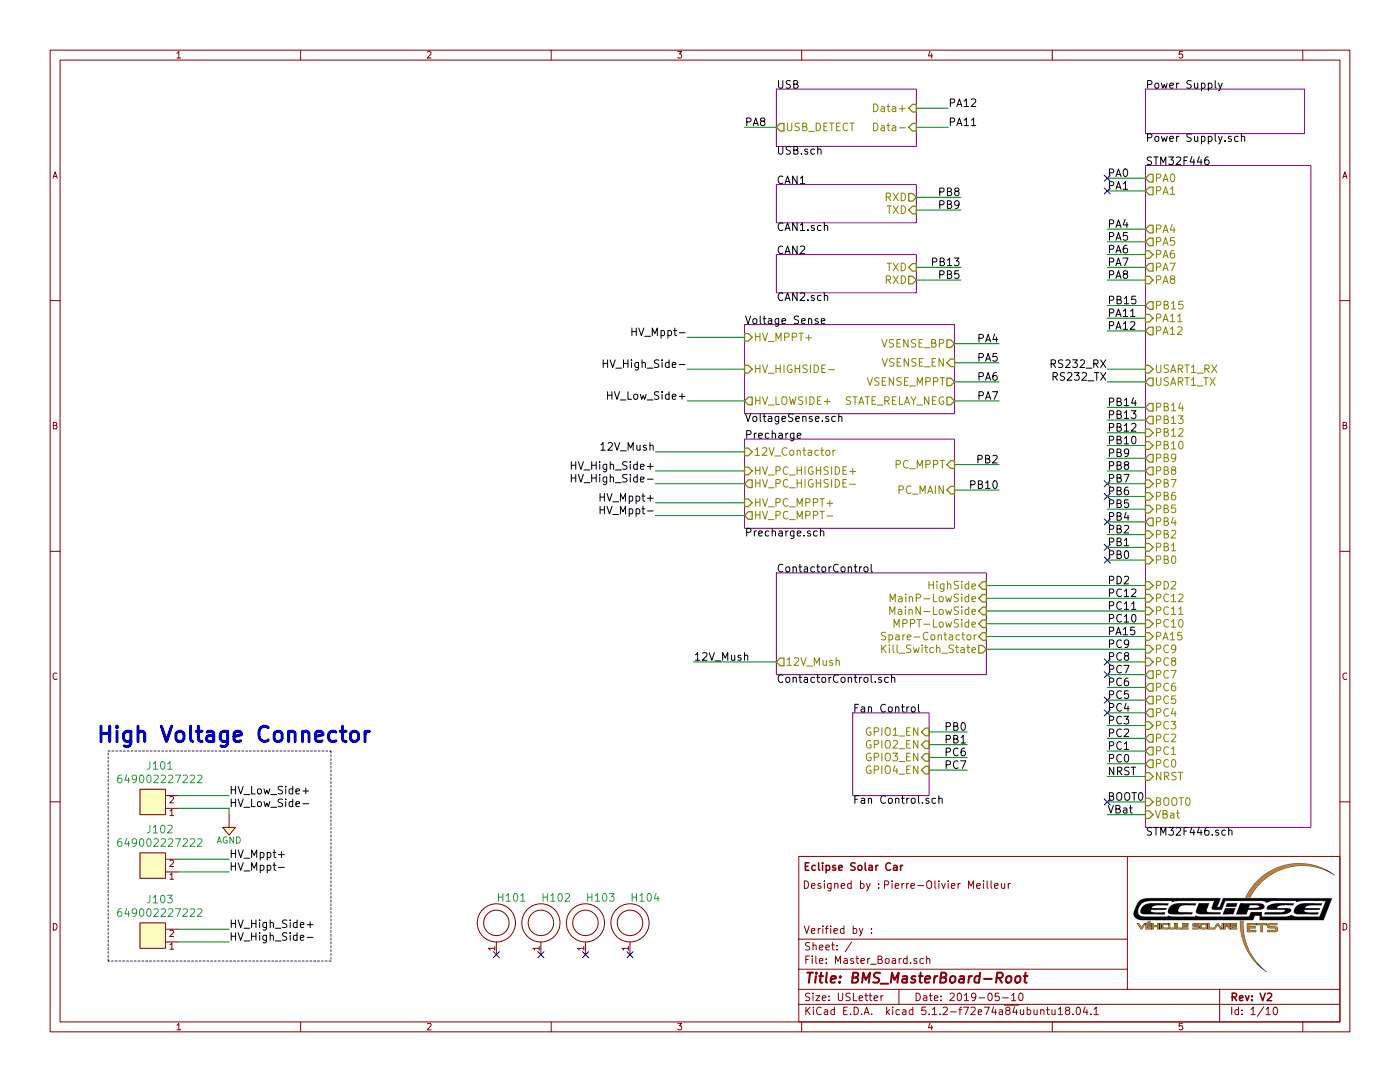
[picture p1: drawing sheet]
EESchema Schematic File Version 4
LIBS:Master_Board-cache
EELAYER 30 0
EELAYER END
$Descr USLetter 11000 8500
encoding utf-8
Sheet 1 10
Title "BMS_MasterBoard-Root"
Date "2019-05-10"
Rev "V2"
Comp "Eclipse Solar Car"
Comment1 "Pierre-Olivier Meilleur"
Comment2 ""
Comment3 ""
Comment4 ""
$EndDescr
$Sheet
S 9000 1300 1300 5200
U 58F25814
F0 "STM32F446" 60
F1 "STM32F446.sch" 60
F2 "PA4" O L 9000 1800 60 
F3 "PA0" O L 9000 1400 60 
F4 "PA1" O L 9000 1500 60 
F5 "VBat" I L 9000 6400 60 
F6 "PC0" O L 9000 6000 60 
F7 "PC1" O L 9000 5900 60 
F8 "PC2" O L 9000 5800 60 
F9 "PC3" I L 9000 5700 60 
F10 "PC4" O L 9000 5600 60 
F11 "PC5" O L 9000 5500 60 
F12 "PB0" I L 9000 4400 60 
F13 "PB1" I L 9000 4300 60 
F14 "PB2" I L 9000 4200 60 
F15 "PB10" I L 9000 3500 60 
F16 "PB12" I L 9000 3400 60 
F17 "PB13" O L 9000 3300 60 
F18 "PB14" O L 9000 3200 60 
F19 "PB15" O L 9000 2400 60 
F20 "PC6" O L 9000 5400 60 
F21 "PC7" O L 9000 5300 60 
F22 "PC8" I L 9000 5200 60 
F23 "PC9" I L 9000 5100 60 
F24 "PA8" I L 9000 2200 60 
F25 "PA11" I L 9000 2500 60 
F26 "PA12" O L 9000 2600 60 
F27 "PA15" I L 9000 5000 60 
F28 "PC10" I L 9000 4900 60 
F29 "PC11" I L 9000 4800 60 
F30 "PC12" I L 9000 4700 60 
F31 "PD2" I L 9000 4600 60 
F32 "PB4" O L 9000 4100 60 
F33 "PB5" I L 9000 4000 60 
F34 "PB6" I L 9000 3900 60 
F35 "PB7" I L 9000 3800 60 
F36 "BOOT0" I L 9000 6300 60 
F37 "PB8" O L 9000 3700 60 
F38 "PB9" O L 9000 3600 60 
F39 "PA5" O L 9000 1900 60 
F40 "PA6" I L 9000 2000 60 
F41 "PA7" O L 9000 2100 60 
F42 "NRST" I L 9000 6100 60 
F43 "USART1_RX" I L 9000 2900 60 
F44 "USART1_TX" O L 9000 3000 60 
$EndSheet
$Sheet
S 9000 700  1250 350 
U 58F590C0
F0 "Power Supply" 60
F1 "Power Supply.sch" 60
$EndSheet
$Sheet
S 6100 1450 1100 300 
U 58F7D3A7
F0 "CAN1" 60
F1 "CAN1.sch" 60
F2 "TXD" I R 7200 1650 60 
F3 "RXD" O R 7200 1550 60 
$EndSheet
Text Label 8700 1400 0    60   ~ 0
PA0
Text Label 8700 1500 0    60   ~ 0
PA1
Text Label 8700 1800 0    60   ~ 0
PA4
Text Label 8700 1900 0    60   ~ 0
PA5
Text Label 8700 2000 0    60   ~ 0
PA6
Text Label 8700 2100 0    60   ~ 0
PA7
Text Label 8700 2200 0    60   ~ 0
PA8
Text Label 8700 2500 0    60   ~ 0
PA11
Text Label 8700 2600 0    60   ~ 0
PA12
Text Label 8700 5000 0    60   ~ 0
PA15
Text Label 8700 2400 0    60   ~ 0
PB15
Text Label 8700 3200 0    60   ~ 0
PB14
Text Label 8700 3300 0    60   ~ 0
PB13
Text Label 8700 3400 0    60   ~ 0
PB12
Text Label 8700 3500 0    60   ~ 0
PB10
Text Label 8700 3600 0    60   ~ 0
PB9
Text Label 8700 3700 0    60   ~ 0
PB8
Text Label 8700 3800 0    60   ~ 0
PB7
Text Label 8700 3900 0    60   ~ 0
PB6
Text Label 8700 4000 0    60   ~ 0
PB5
Text Label 8700 4100 0    60   ~ 0
PB4
Text Label 8700 4200 0    60   ~ 0
PB2
Text Label 8700 4300 0    60   ~ 0
PB1
Text Label 8700 4400 0    60   ~ 0
PB0
Text Label 8700 4700 0    60   ~ 0
PC12
Text Label 8700 4800 0    60   ~ 0
PC11
Text Label 8700 4900 0    60   ~ 0
PC10
Text Label 8700 5100 0    60   ~ 0
PC9
Text Label 8700 5200 0    60   ~ 0
PC8
Text Label 8700 5300 0    60   ~ 0
PC7
Text Label 8700 5400 0    60   ~ 0
PC6
Text Label 8700 5500 0    60   ~ 0
PC5
Text Label 8700 5600 0    60   ~ 0
PC4
Text Label 8700 5700 0    60   ~ 0
PC3
Text Label 8700 5800 0    60   ~ 0
PC2
Text Label 8700 5900 0    60   ~ 0
PC1
Text Label 8700 6000 0    60   ~ 0
PC0
Text Label 8700 4600 0    60   ~ 0
PD2
Text Label 8700 6300 0    60   ~ 0
BOOT0
Text Label 8700 6400 0    60   ~ 0
VBat
Text Label 8700 6100 0    60   ~ 0
NRST
$Sheet
S 6100 2000 1100 300 
U 593E754B
F0 "CAN2" 60
F1 "CAN2.sch" 60
F2 "TXD" I R 7200 2100 60 
F3 "RXD" O R 7200 2200 60 
$EndSheet
$Sheet
S 6100 4500 1650 800 
U 59412458
F0 "ContactorControl" 60
F1 "ContactorControl.sch" 60
F2 "HighSide" I R 7750 4600 60 
F3 "MainP-LowSide" I R 7750 4700 60 
F4 "MainN-LowSide" I R 7750 4800 60 
F5 "MPPT-LowSide" I R 7750 4900 60 
F6 "Kill_Switch_State" O R 7750 5100 60 
F7 "12V_Mush" O L 6100 5200 60 
F8 "Spare-Contactor" I R 7750 5000 60 
$EndSheet
NoConn ~ 8700 3800
NoConn ~ 8700 3900
NoConn ~ 8700 5200
NoConn ~ 8700 5300
NoConn ~ 8700 6300
Text Label 8700 2900 2    60   ~ 0
RS232_RX
Text Label 8700 3000 2    60   ~ 0
RS232_TX
$Sheet
S 5850 3450 1650 700 
U 59829650
F0 "Precharge" 60
F1 "Precharge.sch" 60
F2 "PC_MAIN" I R 7500 3850 60 
F3 "PC_MPPT" I R 7500 3650 60 
F4 "12V_Contactor" I L 5850 3550 60 
F5 "HV_PC_HIGHSIDE+" I L 5850 3700 60 
F6 "HV_PC_HIGHSIDE-" O L 5850 3800 60 
F7 "HV_PC_MPPT+" I L 5850 3950 60 
F8 "HV_PC_MPPT-" O L 5850 4050 60 
$EndSheet
Text Label 7550 1650 2    60   ~ 0
PB9
Text Label 7550 1550 2    60   ~ 0
PB8
Text Label 7550 2100 2    60   ~ 0
PB13
$Sheet
S 6700 5600 600  650 
U 5981A81E
F0 "Fan Control" 60
F1 "Fan Control.sch" 60
F2 "GPIO1_EN" I R 7300 5750 60 
F3 "GPIO2_EN" I R 7300 5850 60 
F4 "GPIO3_EN" I R 7300 5950 60 
F5 "GPIO4_EN" I R 7300 6050 60 
$EndSheet
Text Label 7850 3650 2    60   ~ 0
PB2
Text Label 7850 3850 2    60   ~ 0
PB10
Text Label 7850 2700 2    60   ~ 0
PA4
Text Label 7850 2850 2    60   ~ 0
PA5
Text Label 7850 3000 2    60   ~ 0
PA6
NoConn ~ 8700 5600
NoConn ~ 8700 5500
NoConn ~ 8700 4100
$Sheet
S 5850 2550 1650 700 
U 5982995E
F0 "Voltage Sense" 60
F1 "VoltageSense.sch" 60
F2 "VSENSE_BP" O R 7500 2700 60 
F3 "VSENSE_EN" I R 7500 2850 60 
F4 "VSENSE_MPPT" O R 7500 3000 60 
F5 "STATE_RELAY_NEG" O R 7500 3150 60 
F6 "HV_MPPT+" I L 5850 2650 60 
F7 "HV_LOWSIDE+" O L 5850 3150 60 
F8 "HV_HIGHSIDE-" I L 5850 2900 60 
$EndSheet
Text Label 7600 5750 2    60   ~ 0
PB0
Text Label 7600 5850 2    60   ~ 0
PB1
Text Label 7600 5950 2    60   ~ 0
PC6
NoConn ~ 8700 4400
NoConn ~ 8700 4300
Wire Wire Line
	8700 3600 9000 3600
Wire Wire Line
	8700 5300 9000 5300
Wire Wire Line
	8700 5200 9000 5200
Wire Wire Line
	8700 2100 9000 2100
Wire Wire Line
	8700 2000 9000 2000
Wire Wire Line
	8700 1900 9000 1900
Wire Wire Line
	8700 1800 9000 1800
Wire Wire Line
	8700 2200 9000 2200
Wire Wire Line
	8700 4100 9000 4100
Wire Wire Line
	8700 4000 9000 4000
Wire Wire Line
	8700 3900 9000 3900
Wire Wire Line
	8700 3800 9000 3800
Wire Wire Line
	8700 3700 9000 3700
Wire Wire Line
	9000 2400 8700 2400
Wire Wire Line
	9000 3200 8700 3200
Wire Wire Line
	8700 6400 9000 6400
Wire Wire Line
	8700 6300 9000 6300
Wire Wire Line
	8700 6100 9000 6100
Wire Wire Line
	8700 6000 9000 6000
Wire Wire Line
	8700 5900 9000 5900
Wire Wire Line
	8700 5800 9000 5800
Wire Wire Line
	8700 5700 9000 5700
Wire Wire Line
	8700 5400 9000 5400
Wire Wire Line
	8700 4200 9000 4200
Wire Wire Line
	8700 3500 9000 3500
Wire Wire Line
	9000 2900 8700 2900
Wire Wire Line
	9000 3000 8700 3000
Wire Wire Line
	7200 2100 7550 2100
Wire Wire Line
	8700 3300 9000 3300
Wire Wire Line
	9000 3400 8700 3400
Wire Wire Line
	8700 2500 9000 2500
Wire Wire Line
	8700 2600 9000 2600
Wire Wire Line
	7200 1550 7550 1550
Wire Wire Line
	7200 1650 7550 1650
Wire Wire Line
	7550 2200 7200 2200
Wire Wire Line
	7500 3650 7850 3650
Wire Wire Line
	7500 3850 7850 3850
Wire Wire Line
	8700 5600 9000 5600
Wire Wire Line
	8700 5500 9000 5500
Wire Wire Line
	8700 4400 9000 4400
Wire Wire Line
	8700 4300 9000 4300
Wire Wire Line
	7500 2700 7850 2700
Wire Wire Line
	7500 2850 7850 2850
Wire Wire Line
	7500 3000 7850 3000
Wire Wire Line
	7300 5750 7600 5750
Wire Wire Line
	7300 5850 7600 5850
Wire Wire Line
	7300 5950 7600 5950
Wire Wire Line
	5450 5200 6100 5200
Wire Wire Line
	8700 1400 9000 1400
Wire Wire Line
	9000 1500 8700 1500
NoConn ~ 8700 1400
NoConn ~ 8700 1500
$Sheet
S 6100 700  1100 450 
U 5BB689DC
F0 "USB" 60
F1 "USB.sch" 60
F2 "Data+" I R 7200 850 60 
F3 "Data-" I R 7200 1000 60 
F4 "USB_DETECT" O L 6100 1000 60 
$EndSheet
Wire Wire Line
	7200 850  7450 850 
Wire Wire Line
	7200 1000 7450 1000
Text Label 5450 5200 0    60   ~ 0
12V_Mush
Wire Wire Line
	7750 4600 9000 4600
Wire Wire Line
	7750 4700 9000 4700
Wire Wire Line
	7750 4800 9000 4800
Wire Wire Line
	7750 4900 9000 4900
Wire Wire Line
	7750 5100 9000 5100
Text Label 7550 2200 2    60   ~ 0
PB5
Text Label 7450 850  0    60   ~ 0
PA12
Text Label 7450 1000 0    60   ~ 0
PA11
Wire Wire Line
	7500 3150 7850 3150
Text Label 7850 3150 2    60   ~ 0
PA7
$Comp
L Connectors:649002227222 J101
U 1 1
P 1200 6350
F 0 "J101" H 1256 6687 60  0000 C CNN
F 1 "649002227222" H 1256 6581 60  0000 C CNN
F 2 "Connectors:649002227222" H 1200 5450 60  0001 C CNN
F 3 "http://katalog.we-online.de/em/datasheet/649016227222.pdf" H 1200 5350 60  0001 C CNN
F 4 "Digikey" H 1200 5950 60  0001 C CNN "Supplier"
F 5 "732-1937-ND" H 1200 5850 60  0001 C CNN "Supplier Part Number"
F 6 "Wurth Electronics Inc." H 1200 5750 60  0001 C CNN "Manufacturer"
F 7 "649002227222" H 1200 5650 60  0001 C CNN "Manufacturer Part Number"
F 8 "HEADER MALE DUAL ANGLE W/MNT 2P" H 1200 5550 60  0001 C CNN "Description"
	1    1200 6350
	1    0    0    -1  
$EndComp
$Comp
L Connectors:649002227222 J102
U 1 1
P 1200 6850
F 0 "J102" H 1256 7187 60  0000 C CNN
F 1 "649002227222" H 1256 7081 60  0000 C CNN
F 2 "Connectors:649002227222" H 1200 5950 60  0001 C CNN
F 3 "http://katalog.we-online.de/em/datasheet/649016227222.pdf" H 1200 5850 60  0001 C CNN
F 4 "Digikey" H 1200 6450 60  0001 C CNN "Supplier"
F 5 "732-1937-ND" H 1200 6350 60  0001 C CNN "Supplier Part Number"
F 6 "Wurth Electronics Inc." H 1200 6250 60  0001 C CNN "Manufacturer"
F 7 "649002227222" H 1200 6150 60  0001 C CNN "Manufacturer Part Number"
F 8 "HEADER MALE DUAL ANGLE W/MNT 2P" H 1200 6050 60  0001 C CNN "Description"
	1    1200 6850
	1    0    0    -1  
$EndComp
$Comp
L Connectors:649002227222 J103
U 1 1
P 1200 7400
F 0 "J103" H 1256 7737 60  0000 C CNN
F 1 "649002227222" H 1256 7631 60  0000 C CNN
F 2 "Connectors:649002227222" H 1200 6500 60  0001 C CNN
F 3 "http://katalog.we-online.de/em/datasheet/649016227222.pdf" H 1200 6400 60  0001 C CNN
F 4 "Digikey" H 1200 7000 60  0001 C CNN "Supplier"
F 5 "732-1937-ND" H 1200 6900 60  0001 C CNN "Supplier Part Number"
F 6 "Wurth Electronics Inc." H 1200 6800 60  0001 C CNN "Manufacturer"
F 7 "649002227222" H 1200 6700 60  0001 C CNN "Manufacturer Part Number"
F 8 "HEADER MALE DUAL ANGLE W/MNT 2P" H 1200 6600 60  0001 C CNN "Description"
	1    1200 7400
	1    0    0    -1  
$EndComp
Wire Wire Line
	1400 6250 1800 6250
Wire Wire Line
	1400 6750 1800 6750
Wire Wire Line
	1400 7300 1800 7300
Wire Wire Line
	1400 6350 1800 6350
Wire Wire Line
	1400 6850 1800 6850
Wire Wire Line
	1400 7400 1800 7400
Text Label 1800 6250 0    60   ~ 0
HV_Low_Side+
Text Label 1800 6350 0    60   ~ 0
HV_Low_Side-
Text Label 1800 6750 0    60   ~ 0
HV_Mppt+
Text Label 1800 6850 0    60   ~ 0
HV_Mppt-
Text Label 1800 7300 0    60   ~ 0
HV_High_Side+
Text Label 1800 7400 0    60   ~ 0
HV_High_Side-
Wire Notes Line
	2600 5900 2600 7550
Wire Notes Line
	2600 7550 850  7550
Wire Notes Line
	850  7550 850  5900
Wire Notes Line
	850  5900 2600 5900
Text Notes 750  5850 0    120  ~ 24
High Voltage Connector
Wire Wire Line
	5150 3550 5850 3550
Text Label 5150 3550 2    60   ~ 0
12V_Mush
Wire Wire Line
	7300 6050 7600 6050
Text Label 7600 6050 2    60   ~ 0
PC7
Wire Wire Line
	5850 3700 5150 3700
Wire Wire Line
	5850 3800 5150 3800
Wire Wire Line
	5850 3950 5150 3950
Wire Wire Line
	5850 4050 5150 4050
Text Label 5150 3950 2    60   ~ 0
HV_Mppt+
Text Label 5150 4050 2    60   ~ 0
HV_Mppt-
Text Label 5150 3700 2    60   ~ 0
HV_High_Side+
Text Label 5150 3800 2    60   ~ 0
HV_High_Side-
Wire Wire Line
	5850 3150 5400 3150
Wire Wire Line
	5850 2900 5400 2900
Wire Wire Line
	5850 2650 5400 2650
Text Label 5400 2900 2    60   ~ 0
HV_High_Side-
Text Label 5400 3150 2    60   ~ 0
HV_Low_Side+
Text Label 5400 2650 2    60   ~ 0
HV_Mppt-
$Comp
L Power_Port:AGND #PWR0101
U 1 1
P 1800 6500
F 0 "#PWR0101" H 1800 6330 50  0001 C CNN
F 1 "AGND" H 1800 6400 50  0000 C CNN
F 2 "" H 1800 6600 60  0000 C CNN
F 3 "" H 1780 6410 60  0000 C CNN
	1    1800 6500
	1    0    0    -1  
$EndComp
Wire Wire Line
	1800 6400 1800 6350
Wire Wire Line
	7750 5000 9000 5000
$Comp
L Master_Board-rescue:Mounting-Hole-M3-Mechanicals H104
U 1 1
P 4950 7250
F 0 "H104" H 4950 7450 60  0000 L CNN
F 1 "Mounting-Hole-M3" H 5128 7141 60  0001 L CNN
F 2 "Connectors:Mounting_Hole_3mm" H 4950 6700 60  0001 C CNN
F 3 "" H 4950 7050 60  0001 C CNN
	1    4950 7250
	1    0    0    -1  
$EndComp
$Comp
L Master_Board-rescue:Mounting-Hole-M3-Mechanicals H103
U 1 1
P 4600 7250
F 0 "H103" H 4600 7450 60  0000 L CNN
F 1 "Mounting-Hole-M3" H 4778 7141 60  0001 L CNN
F 2 "Connectors:Mounting_Hole_3mm" H 4600 6700 60  0001 C CNN
F 3 "" H 4600 7050 60  0001 C CNN
	1    4600 7250
	1    0    0    -1  
$EndComp
$Comp
L Master_Board-rescue:Mounting-Hole-M3-Mechanicals H102
U 1 1
P 4250 7250
F 0 "H102" H 4250 7450 60  0000 L CNN
F 1 "Mounting-Hole-M3" H 4428 7141 60  0001 L CNN
F 2 "Connectors:Mounting_Hole_3mm" H 4250 6700 60  0001 C CNN
F 3 "" H 4250 7050 60  0001 C CNN
	1    4250 7250
	1    0    0    -1  
$EndComp
$Comp
L Master_Board-rescue:Mounting-Hole-M3-Mechanicals H101
U 1 1
P 3900 7250
F 0 "H101" H 3900 7450 60  0000 L CNN
F 1 "Mounting-Hole-M3" H 3400 6900 60  0001 L CNN
F 2 "Connectors:Mounting_Hole_3mm" H 3900 6700 60  0001 C CNN
F 3 "" H 3900 7050 60  0001 C CNN
	1    3900 7250
	1    0    0    -1  
$EndComp
NoConn ~ 3900 7500
NoConn ~ 4250 7500
NoConn ~ 4600 7500
NoConn ~ 4950 7500
Wire Wire Line
	6100 1000 5850 1000
Text Label 5850 1000 0    60   ~ 0
PA8
$EndSCHEMATC
